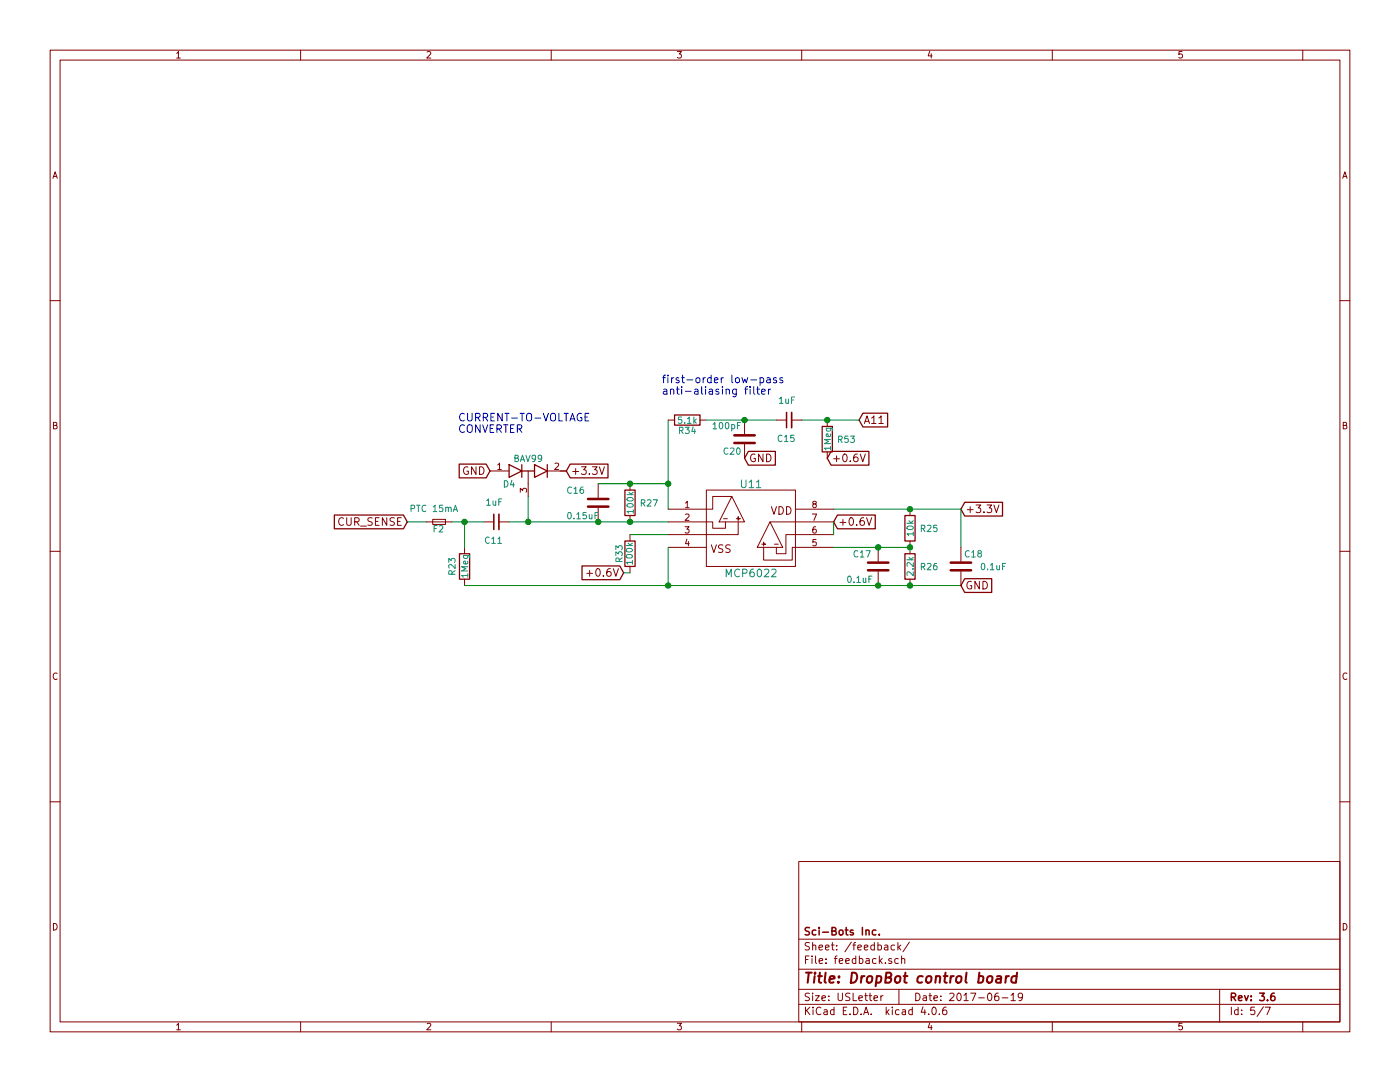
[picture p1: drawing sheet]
EESchema Schematic File Version 2
LIBS:power
LIBS:device
LIBS:transistors
LIBS:conn
LIBS:linear
LIBS:regul
LIBS:74xx
LIBS:cmos4000
LIBS:adc-dac
LIBS:memory
LIBS:xilinx
LIBS:microcontrollers
LIBS:dsp
LIBS:microchip
LIBS:analog_switches
LIBS:motorola
LIBS:texas
LIBS:intel
LIBS:audio
LIBS:interface
LIBS:digital-audio
LIBS:philips
LIBS:display
LIBS:cypress
LIBS:siliconi
LIBS:opto
LIBS:atmel
LIBS:contrib
LIBS:valves
LIBS:wheelerlab
LIBS:dropbot_control_board-cache
EELAYER 25 0
EELAYER END
$Descr USLetter 11000 8500
encoding utf-8
Sheet 5 7
Title "DropBot control board"
Date "2017-06-19"
Rev "3.6"
Comp "Sci-Bots Inc."
Comment1 ""
Comment2 ""
Comment3 ""
Comment4 ""
$EndDescr
$Comp
L R R25
U 1 1
P 7150 4150
F 0 "R25" H 7300 4150 50  0000 C CNN
F 1 "10k" V 7150 4150 50  0000 C CNN
F 2 "Resistors_SMD:R_0805" V 7080 4150 50  0001 C CNN
F 3 "" H 7150 4150 50  0000 C CNN
F 4 "RC0805FR-0710KL" H 7150 4150 60  0001 C CNN "Mfg_Part_No"
	1    7150 4150
	1    0    0    -1  
$EndComp
$Comp
L R R26
U 1 1
P 7150 4450
F 0 "R26" H 7300 4450 50  0000 C CNN
F 1 "2.2k" V 7150 4450 50  0000 C CNN
F 2 "Resistors_SMD:R_0805" V 7080 4450 50  0001 C CNN
F 3 "" H 7150 4450 50  0000 C CNN
F 4 "RC0805FR-072K2L" H 7150 4450 60  0001 C CNN "Mfg_Part_No"
	1    7150 4450
	1    0    0    -1  
$EndComp
$Comp
L C C17
U 1 1
P 6900 4450
F 0 "C17" H 6700 4550 50  0000 L CNN
F 1 "0.1uF" H 6650 4350 50  0000 L CNN
F 2 "Capacitors_SMD:C_0805" H 6938 4300 50  0001 C CNN
F 3 "" H 6900 4450 50  0000 C CNN
F 4 "CL21B104KBCNNNC" H 6900 4450 60  0001 C CNN "Mfg_Part_No"
	1    6900 4450
	1    0    0    -1  
$EndComp
$Comp
L R R27
U 1 1
P 4950 3950
F 0 "R27" H 5100 3950 50  0000 C CNN
F 1 "100k" V 4950 3950 50  0000 C CNN
F 2 "Resistors_SMD:R_0805" V 4880 3950 50  0001 C CNN
F 3 "" H 4950 3950 50  0000 C CNN
F 4 "RC0805FR-07100KL" H 4950 3950 60  0001 C CNN "Mfg_Part_No"
	1    4950 3950
	1    0    0    -1  
$EndComp
$Comp
L C C16
U 1 1
P 4700 3950
F 0 "C16" H 4450 4050 50  0000 L CNN
F 1 "0.15uF" H 4450 3850 50  0000 L CNN
F 2 "Capacitors_SMD:C_0805" H 4738 3800 50  0001 C CNN
F 3 "" H 4700 3950 50  0000 C CNN
F 4 "08053C154JAT2A" H 4700 3950 60  0001 C CNN "Mfg_Part_No"
	1    4700 3950
	1    0    0    -1  
$EndComp
Text GLabel 6550 4100 2    60   Input ~ 0
+0.6V
$Comp
L C C20
U 1 1
P 5850 3450
F 0 "C20" H 5875 3550 50  0000 L CNN
F 1 "100pF" H 5875 3350 50  0000 L CNN
F 2 "Capacitors_SMD:C_0805" H 5888 3300 30  0001 C CNN
F 3 "" H 5850 3450 60  0000 C CNN
F 4 "CL21C101JECNNWC" H 5850 3450 60  0001 C CNN "Mfg_Part_No"
	1    5850 3450
	-1   0    0    1   
$EndComp
Text Notes 5200 3100 0    60   ~ 0
first-order low-pass\nanti-aliasing filter
$Comp
L C C18
U 1 1
P 7550 4450
F 0 "C18" H 7575 4550 50  0000 L CNN
F 1 "0.1uF" H 7700 4450 50  0000 L CNN
F 2 "Capacitors_SMD:C_0805" H 7588 4300 50  0001 C CNN
F 3 "" H 7550 4450 50  0000 C CNN
F 4 "CL21B104KBCNNNC" H 7550 4450 60  0001 C CNN "Mfg_Part_No"
	1    7550 4450
	1    0    0    -1  
$EndComp
Text GLabel 3850 3700 0    60   Input ~ 0
GND
Text Notes 3600 3400 0    60   ~ 0
CURRENT-TO-VOLTAGE\nCONVERTER
Text GLabel 3200 4100 0    60   Input ~ 0
CUR_SENSE
$Comp
L R R23
U 1 1
P 3650 4450
F 0 "R23" V 3550 4450 50  0000 C CNN
F 1 "1Meg" V 3650 4450 50  0000 C CNN
F 2 "Resistors_SMD:R_0805" V 3580 4450 50  0001 C CNN
F 3 "" H 3650 4450 50  0000 C CNN
F 4 "RC0805FR-071ML" H 3650 4450 60  0001 C CNN "Mfg_Part_No"
	1    3650 4450
	1    0    0    -1  
$EndComp
$Comp
L Fuse_Small F2
U 1 1
P 3450 4100
F 0 "F2" H 3410 4160 50  0000 L CNN
F 1 "PTC 15mA" H 3300 4000 50  0000 L CNN
F 2 "Resistors_SMD:R_1210" H 3450 4100 50  0001 C CNN
F 3 "" H 3450 4100 50  0000 C CNN
F 4 "B59807A90A62" H 3450 4100 60  0001 C CNN "Mfg_Part_No"
	1    3450 4100
	-1   0    0    1   
$EndComp
$Comp
L BAV99 D4
U 1 1
P 4150 3700
F 0 "D4" H 4000 3600 50  0000 C CNN
F 1 "BAV99" H 4150 3800 50  0000 C CNN
F 2 "TO_SOT_Packages_SMD:SOT-23" H 4150 3700 50  0001 C CNN
F 3 "" H 4150 3700 50  0000 C CNN
F 4 "BAV99-7-F" H 4150 3700 60  0001 C CNN "Mfg_Part_No"
	1    4150 3700
	1    0    0    -1  
$EndComp
Connection ~ 7150 4300
Text GLabel 7550 4000 2    60   Input ~ 0
+3.3V
$Comp
L C_Small C11
U 1 1
P 3900 4100
F 0 "C11" V 3750 4050 50  0000 L CNN
F 1 "1uF" V 4050 4050 50  0000 L CNN
F 2 "Capacitors_SMD:C_0805" H 3900 4100 50  0001 C CNN
F 3 "" H 3900 4100 50  0000 C CNN
F 4 "CC0805KKX7R9BB105" H 3900 4100 60  0001 C CNN "Mfg_Part_No"
	1    3900 4100
	0    -1   -1   0   
$EndComp
$Comp
L MCP6022 U11
U 1 1
P 5900 4150
F 0 "U11" H 5900 4500 60  0000 C CNN
F 1 "MCP6022" H 5900 3800 60  0000 C CNN
F 2 "Housings_DIP:DIP-8_W7.62mm" H 5900 4150 60  0001 C CNN
F 3 "" H 5900 4150 60  0000 C CNN
F 4 "ED08DT" H 5900 4150 60  0001 C CNN "Mfg_Part_No"
	1    5900 4150
	1    0    0    -1  
$EndComp
Wire Wire Line
	4000 4100 5250 4100
Connection ~ 4950 4100
Connection ~ 4700 4100
Wire Wire Line
	3800 4100 3550 4100
Wire Wire Line
	3200 4100 3350 4100
Wire Wire Line
	3650 4300 3650 4100
Connection ~ 3650 4100
Wire Wire Line
	4150 3900 4150 4100
Connection ~ 4150 4100
Wire Wire Line
	4700 3800 5250 3800
Wire Wire Line
	5250 3300 5250 4000
Connection ~ 4950 3800
Text GLabel 4450 3700 2    60   Input ~ 0
+3.3V
Wire Wire Line
	6550 4100 6550 4200
Connection ~ 6900 4300
Wire Wire Line
	3650 4600 7550 4600
Connection ~ 6900 4600
Wire Wire Line
	7550 4300 7550 4000
Wire Wire Line
	7550 4000 6550 4000
Connection ~ 7150 4000
Connection ~ 7150 4600
Wire Wire Line
	6550 4300 7150 4300
Wire Wire Line
	5250 4300 5250 4600
Connection ~ 5250 4600
$Comp
L R R33
U 1 1
P 4950 4350
F 0 "R33" V 5030 4350 50  0000 C CNN
F 1 "100k" V 4950 4350 50  0000 C CNN
F 2 "Resistors_SMD:R_0805" V 4880 4350 30  0001 C CNN
F 3 "" H 4950 4350 30  0000 C CNN
F 4 "RC0805FR-07100KL" H 4950 4350 60  0001 C CNN "Mfg_Part_No"
	1    4950 4350
	-1   0    0    1   
$EndComp
Wire Wire Line
	4950 4200 5250 4200
Text GLabel 4900 4500 0    60   Input ~ 0
+0.6V
Wire Wire Line
	4900 4500 4950 4500
$Comp
L R R34
U 1 1
P 5400 3300
F 0 "R34" V 5480 3300 50  0000 C CNN
F 1 "5.1k" V 5400 3300 50  0000 C CNN
F 2 "Resistors_SMD:R_0805" V 5330 3300 30  0001 C CNN
F 3 "" H 5400 3300 30  0000 C CNN
F 4 "RC0805FR-075K1L" H 5400 3300 60  0001 C CNN "Mfg_Part_No"
	1    5400 3300
	0    1    1    0   
$EndComp
Connection ~ 5250 3800
Text GLabel 5850 3600 2    60   Input ~ 0
GND
$Comp
L C_Small C15
U 1 1
P 6200 3300
F 0 "C15" V 6050 3250 50  0000 L CNN
F 1 "1uF" V 6350 3250 50  0000 L CNN
F 2 "Capacitors_SMD:C_0805" H 6200 3300 50  0001 C CNN
F 3 "" H 6200 3300 50  0000 C CNN
F 4 "CC0805KKX7R9BB105" H 6200 3300 60  0001 C CNN "Mfg_Part_No"
	1    6200 3300
	0    -1   -1   0   
$EndComp
Connection ~ 5850 3300
$Comp
L R R53
U 1 1
P 6500 3450
F 0 "R53" H 6650 3450 50  0000 C CNN
F 1 "1Meg" V 6500 3450 50  0000 C CNN
F 2 "Resistors_SMD:R_0805" V 6430 3450 50  0001 C CNN
F 3 "" H 6500 3450 50  0000 C CNN
F 4 "RC0805FR-071ML" H 6500 3450 60  0001 C CNN "Mfg_Part_No"
	1    6500 3450
	1    0    0    -1  
$EndComp
Text GLabel 6750 3300 2    60   Input ~ 0
A11
Connection ~ 6500 3300
Text GLabel 6500 3600 2    60   Input ~ 0
+0.6V
Wire Wire Line
	5550 3300 6100 3300
Wire Wire Line
	6300 3300 6750 3300
Text GLabel 7550 4600 2    60   Input ~ 0
GND
$EndSCHEMATC
